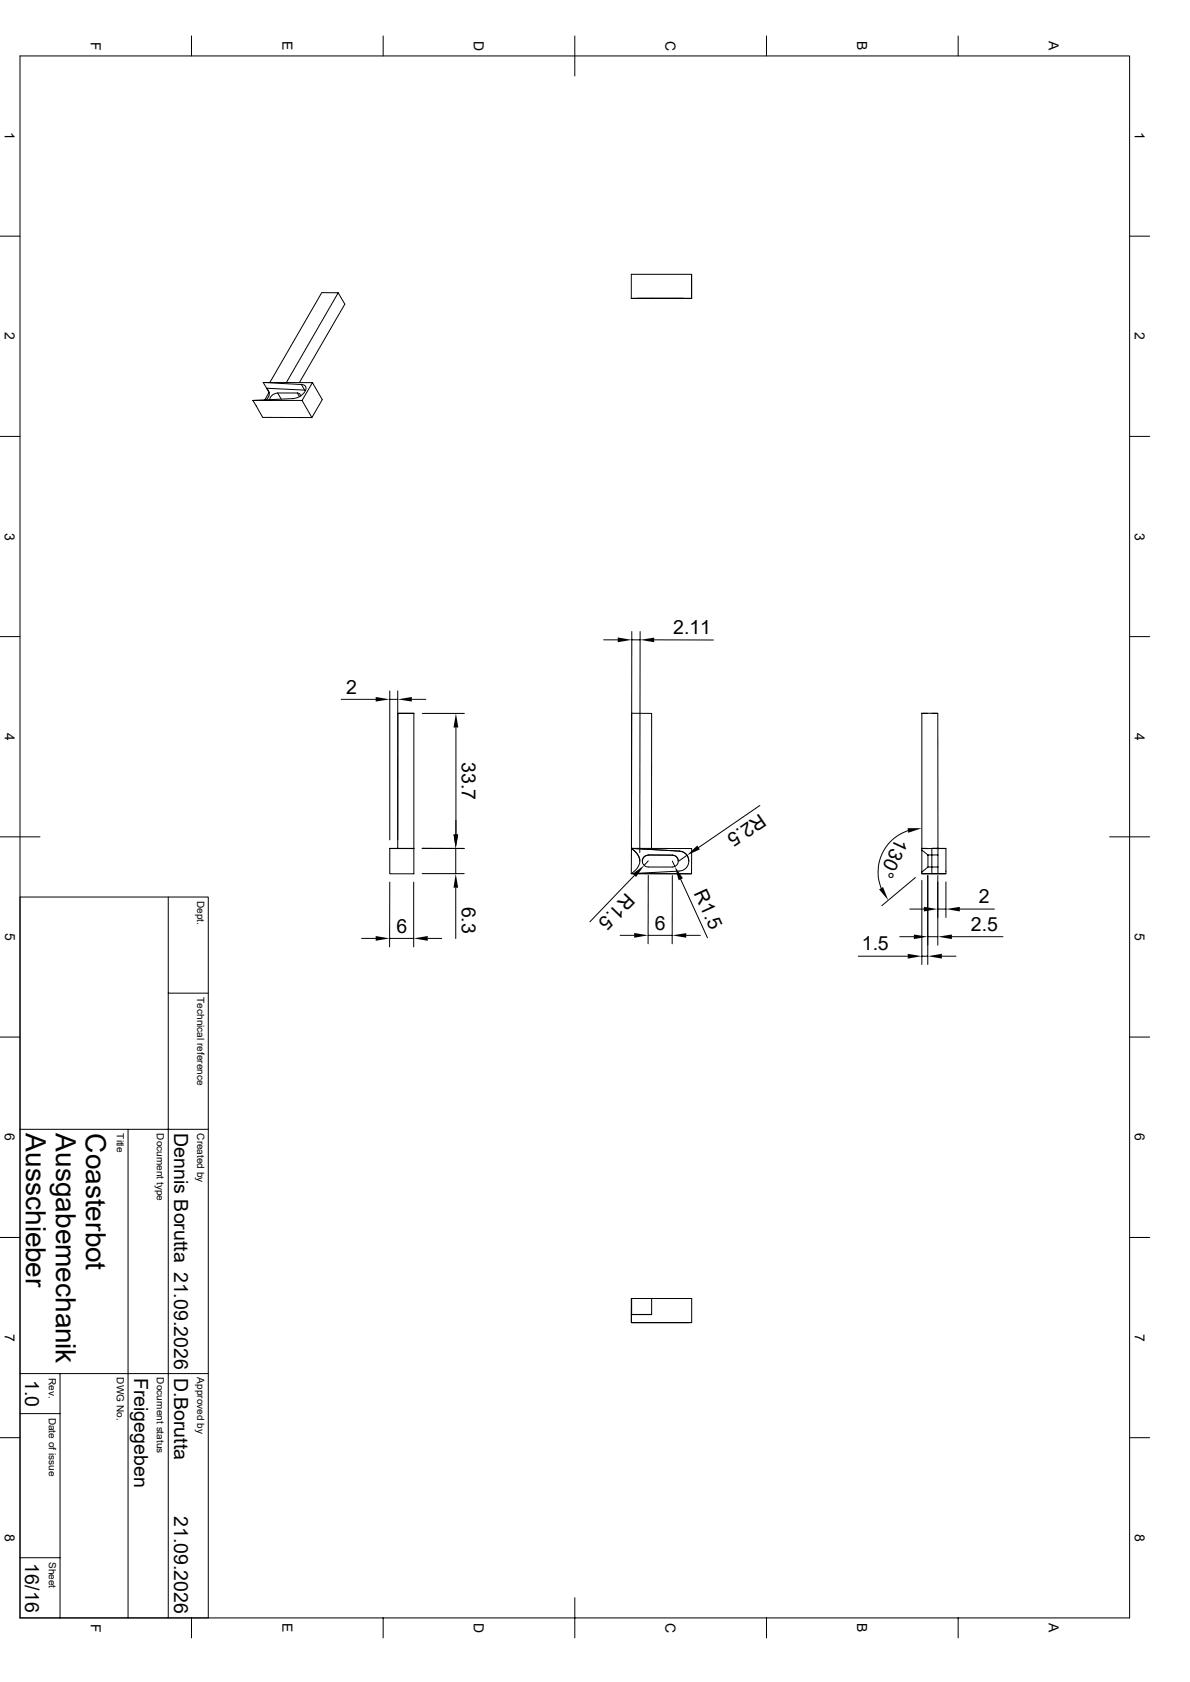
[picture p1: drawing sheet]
<svg xmlns="http://www.w3.org/2000/svg" width="297mm" height="420mm" viewBox="0 0 297 420" stroke-linecap="round" stroke-linejoin="round" font-family="sans-serif">
<g fill="none" stroke="#000" stroke-width=".25">
<path d="M5 14h276.9v390h-276.9zM47.8 9v5M95.6 9v5M143.5 9v10M191.3 9v5M239.1 9v5M0 59h5M281.9 59h5M84.4 73.1l-12.9 22.4M157.6 74.5h15zM159 74.5h8.8zM162.6 74.5h.1"/>
<path d="M167.8 74.5h2.8zM172.6 68.5h-15v6M172.6 74.5v-6v6M63.1 100h12.3M65.7 95.5h12.3l2.4 4.3-2.5 4.5-12.3-.1-2.5-4.2 10.1-.5a3.5 3.5 0 0 0 3.2-2.7 1.05 1.05 0 0 0-1.2-.8M65.7 95.5l1.5 2.5M65.7 95.5l9.5 .5 .8 1.4M67.1 98l-1 1.9M67.4 95.5l12.9-22.4h4.1l1.7 2.8-11.4 19.6M69.3 98.1a2.01 2.01 0 0 0-1.9 1.7M69.3 98.1l.9 1.6M69.3 98.1h4.9"/>
<path d="M74.2 98.1l.6 .3 .1 .6M74.2 98.1l.6 1M76 97.4l.3 .1M76 97.4l-9.5-.5 .6 .9 .1 .6-.2 .7-.6 .7M78 95.5l-2.6 4.5 2.5 4.3M0 109h5M281.9 109h5M0 159h5M150.7 159.8h3.5M157.7 157.7l-.1 52M157.7 159.8h2.1M159.8 157.7l-.1 55.2"/>
<path d="M163.3 159.8h14.8M281.9 159h5M85.2 174.6h8.6M97.3 172.5v37.2M97.3 174.6h2M99.3 172.5v37.2M99.3 178.1v33.7h4M102.8 174.6h3.5M103.3 178.1h-4h4v40.1h-6v-6.3M105.4 178.1h10.5M230.1 178.1h1.4M232.7 178.1h1.4"/>
<path d="M113.8 181.7v26.7M0 209h10M99.3 211.8l-2 .1h6M105.4 218.1h10.5M113.7 211.9v6.2M115.9 211.8h-10.5l10.5 .1M157.6 218.1l15 .1M157.6 211.8l11.9 .7M157.6 211.8l1.6 1.6 .3 .6 .2 1M157.6 211.8l15 .1v6.3l-15-.1M158.3 218.6l-11.1 11.6M161.8 213.5h6"/>
<path d="M161.8 215l-1 1.1M161.8 218.6v17.1M162.6 211.8v-33.7h-5v40M167.8 215l.6 1.4M167.8 213.5a1.48 1.48 0 0 1 1.5 1.5 1.48 1.48 0 0 1-1.5 1.5h-6a1.48 1.48 0 0 1-1.5-1.5 1.48 1.48 0 0 1 1.5-1.5 1.45 1.45 0 0 0-1.5 1.5M167.8 213.5a1.45 1.45 0 0 1 1.5 1.5M167.8 218.6v17.1M169.5 212.5a2.5 2.5 0 0 1 2.4 2.5 2.5 2.5 0 0 1-2.4 2.5l-11.9 .6M169.5 212.5a2.46 2.46 0 0 1 2.4 2.5M169.5 212.5l-11.9-.7 1.1 1 .6 .8 .4 1v.8l-.7 1.4-1.4 1.3M169.9 219.5l6.7 14.6M171.4 213.6l-2 1.4"/>
<path d="M189.7 201.1l-15.3 10.5M226.7 207.4a10.9 10.9 0 0 0-6.8 14.4M228.5 219.1l-8.4 7M230.1 218.1h4M230.1 212.3l1.5 1.2h2.5M230.1 211.8h1.4M230.1 211.9h2.4M230.1 219.8v21M231.6 218.6v22.2M231.6 213.5v3M233.7 211.9h2.4M234.1 218.6v17.4"/>
<path d="M234.1 211.8v6.3M234.1 211.8v-33.7h-4v40.1l6-.1M234.1 211.8h2v6.3h-2M234.1 216.5h-2.5l-1.5 1.3M234.1 211.8h-1.5v6.3M276.9 209h10M5 224h47v180M42 224v180M90.3 234.3h3.5M97.2 234.3h6.1M97.3 220.3l-.1 16.1M103.3 220.3v16.1"/>
<path d="M106.8 234.3h3.4M113.7 221.7v12.7M154.8 233.6h3.5M161.8 233.6h6M171.3 233.6h3.5M214.2 238.8h12.4M224.6 233.9h3.5M227.1 227h3.5M230.1 238.8h1.5M231.6 233.9h2.5M234.1 227h2M235.1 238.8h3.5"/>
<path d="M236.1 220.2v8.9M237.6 233.9h12.7M239.6 227h8.6M0 259h5M42 248h10M281.9 259h5M5 282h47M32 282v122M0 309h5M281.9 309h5M157.6 328.3h.1M157.6 326.7v3.5h14.3h-14.3z"/>
<path d="M157.6 330.2h15M157.6 326.7v-2.5h15v6h-15M157.6 324.2v4.1M162.6 324.2v4h-5M162.6 328.2l-5 .1M0 359h5M5 353h10M5 343h47M15 343v61M281.9 359h5M5 389h10M143.5 398.9v10.1"/>
<path d="M47.8 404v5M95.6 404v5M191.3 404v5M239.1 404v5"/>
</g>
<g fill="#000">
<path d="M154.2 159.2l3.5 .6-3.5 .6zM159.8 159.8l3.5-.6v1.2zM93.8 174l3.5 .6-3.5 .6zM99.3 174.6l3.5-.6v1.2zM113.8 178.1l.6 3.6h-1.2zM113.2 208.4h1.1l-.6 3.4zM113.2 208.4h1.1l-.6 3.5zM157.9 218.2l2.9-2.1-2.1 2.9zM168.4 216.4l2 2.9-1 .5zM171.4 213.6l2.6-2.5 .7 1zM226.5 206.8h3.6l-3.4 1.1zM93.8 233.7l3.4 .6-3.4 .6z"/>
<path d="M103.3 234.3l3.5-.6v1.2zM113.7 218.1l.6 3.6h-1.1zM158.3 233l3.5 .6-3.5 .5zM167.8 233.6l3.5-.6v1.1zM219.4 222.1l1-.6 1.3 3.3zM226.6 238.2l3.5 .6-3.5 .6zM228.1 233.3l3.5 .6-3.5 .6zM230.6 226.4l3.5 .6-3.5 .6zM231.6 238.8l3.5-.6v1.2zM234.1 233.9l3.5-.6v1.2zM236.1 227l3.5-.6v1.2z"/>
</g>
<g font-size="7">
<text x="6.5" y="283" transform="rotate(90 6.5 283)">Ausschieber</text>
<text x="14" y="283" transform="rotate(90 14 283)">Ausgabemechanik</text>
<text x="21.5" y="283" transform="rotate(90 21.5 283)">Coasterbot</text>
</g>
<g font-size="4.9">
<text x="168" y="158.4">2.11</text>
<text x="86.4" y="173.2">2</text>
<text x="115.2" y="190.2" transform="rotate(90 115.2 190.2)">33.7</text>
<text x="189.7" y="202.9" transform="rotate(146 189.7 202.9)">R2.5</text>
<text x="223.6" y="209.1" transform="rotate(115 223.6 209.1)">130°</text>
<text x="115.2" y="226.4" transform="rotate(90 115.2 226.4)">6.3</text>
<text x="156.3" y="222.8" transform="rotate(134 156.3 222.8)">R1.5</text>
<text x="173.1" y="223.1" transform="rotate(65 173.1 223.1)">R1.5</text>
<text x="244.3" y="225.6">2</text>
<text x="98.9" y="232.9">6</text>
<text x="163.4" y="232.1">6</text>
<text x="242.3" y="232.5">2.5</text>
<text x="215.1" y="237.3">1.5</text>
<text x="43.5" y="283" transform="rotate(90 43.5 283)">Dennis Borutta 21.09.2026</text>
<text x="6.3" y="344.5" transform="rotate(90 6.3 344.5)">1.0</text>
<text x="33.5" y="344" transform="rotate(90 33.5 344)">Freigegeben</text>
<text x="43.5" y="344" transform="rotate(90 43.5 344)">D.Borutta</text>
<text x="43.5" y="378.5" transform="rotate(90 43.5 378.5)">21.09.2026</text>
<text x="6.3" y="390.4" transform="rotate(90 6.3 390.4)">16/16</text>
</g>
<g font-size="3.5">
<text x="22.6" y="10.4" transform="rotate(90 22.6 10.4)">F</text>
<text x="70.5" y="10.3" transform="rotate(90 70.5 10.3)">E</text>
<text x="118.3" y="10.2" transform="rotate(90 118.3 10.2)">D</text>
<text x="166.1" y="10.2" transform="rotate(90 166.1 10.2)">C</text>
<text x="214" y="10.3" transform="rotate(90 214 10.3)">B</text>
<text x="261.8" y="10.3" transform="rotate(90 261.8 10.3)">A</text>
<text x="1.2" y="33" transform="rotate(90 1.2 33)">1</text>
<text x="283.2" y="33" transform="rotate(90 283.2 33)">1</text>
<text x="1.2" y="83" transform="rotate(90 1.2 83)">2</text>
<text x="283.2" y="83" transform="rotate(90 283.2 83)">2</text>
<text x="1.2" y="133" transform="rotate(90 1.2 133)">3</text>
<text x="283.2" y="133" transform="rotate(90 283.2 133)">3</text>
<text x="1.2" y="183" transform="rotate(90 1.2 183)">4</text>
<text x="283.2" y="183" transform="rotate(90 283.2 183)">4</text>
<text x="1.3" y="233" transform="rotate(90 1.3 233)">5</text>
<text x="283.3" y="233" transform="rotate(90 283.3 233)">5</text>
<text x="1.2" y="283" transform="rotate(90 1.2 283)">6</text>
<text x="283.2" y="283" transform="rotate(90 283.2 283)">6</text>
<text x="1.2" y="333" transform="rotate(90 1.2 333)">7</text>
<text x="283.2" y="333" transform="rotate(90 283.2 333)">7</text>
<text x="1.2" y="383" transform="rotate(90 1.2 383)">8</text>
<text x="283.2" y="383" transform="rotate(90 283.2 383)">8</text>
<text x="22.6" y="405.4" transform="rotate(90 22.6 405.4)">F</text>
<text x="70.5" y="405.3" transform="rotate(90 70.5 405.3)">E</text>
<text x="118.3" y="405.2" transform="rotate(90 118.3 405.2)">D</text>
<text x="166.1" y="405.2" transform="rotate(90 166.1 405.2)">C</text>
<text x="214" y="405.3" transform="rotate(90 214 405.3)">B</text>
<text x="261.8" y="405.3" transform="rotate(90 261.8 405.3)">A</text>
</g>
<g font-size="2.5">
<text x="49.2" y="225" transform="rotate(90 49.2 225)">Dept.</text>
<text x="49.2" y="249" transform="rotate(90 49.2 249)">Technical reference</text>
<text x="29.2" y="283" transform="rotate(90 29.2 283)">Title</text>
<text x="39.2" y="283" transform="rotate(90 39.2 283)">Document type</text>
<text x="49.2" y="283" transform="rotate(90 49.2 283)">Created by</text>
<text x="12.2" y="344" transform="rotate(90 12.2 344)">Rev.</text>
<text x="29.2" y="344" transform="rotate(90 29.2 344)">DWG No.</text>
<text x="39.2" y="344" transform="rotate(90 39.2 344)">Document status</text>
<text x="49.2" y="344" transform="rotate(90 49.2 344)">Approved by</text>
<text x="12.2" y="354" transform="rotate(90 12.2 354)">Date of issue</text>
<text x="12.2" y="390" transform="rotate(90 12.2 390)">Sheet</text>
</g>
</svg>
